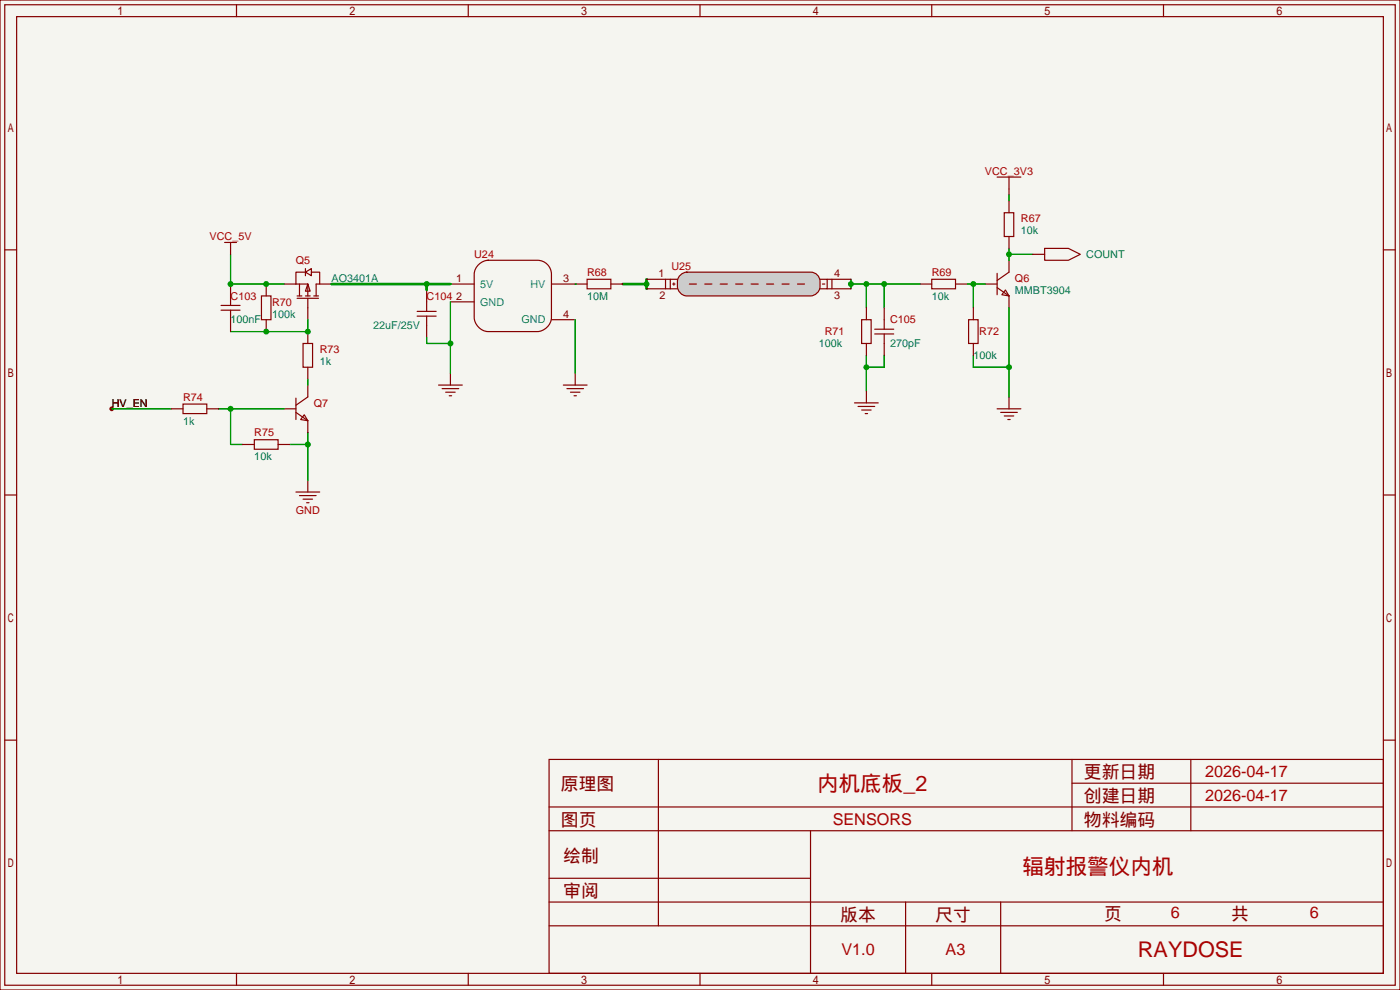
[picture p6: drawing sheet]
<svg xmlns="http://www.w3.org/2000/svg" width="299mm" height="212mm" viewBox="0 0 299 212" stroke-linecap="round" stroke-linejoin="round" font-family="sans-serif">
<path d="M0 0h299.2v211.6h-299.2z" fill="#f5f5f0" stroke="#850000" stroke-width=".25"/>
<circle cx="23.9" cy="87.4" r=".51" fill="#850000"/>
<g fill="none" stroke="#850000" stroke-width=".25">
<path d="M1 1h297.2v209.6h-297.2zM3.6 3.6h292.1v204.4h-292.1zM50.5 1v2.6M100.1 1v2.6M149.6 1v2.6M199.1 1v2.6M248.7 1v2.6M1 53.4h2.6M199.1 59.7h5.1v2h-5.1zM213.1 58.4v4.6M215.6 55.6v2.6l-2.5 1.7M220.7 54.4h2.6"/>
<path d="M223.3 53.1h5l2.6 1.3-2.6 1.2h-5zM295.7 53.4h2.5M122.9 79.8v2.5M184.1 68.3h2.1v5.1h-2.1zM185.2 65.8v2.5M185.2 73.4v2.5M196.6 60.7h2.5M204.2 60.7h2.6M207 68.3h2v5.1h-2zM208 65.8v2.5M208 73.4v2.5M210.6 60.7h2.5"/>
<path d="M213.1 61.5l2.5 1.7M214.9 62l.7 1.2-1.5-.2zM215.6 63.2v2.6M120.4 82.3h5.1M121.2 83.1h3.5M121.9 83.8h2.1M122.7 84.6h.5M182.6 86.1h5.1M183.4 86.9h3.5M184.1 87.6h2.1M184.9 88.4h.5M185.2 83.6v2.5"/>
<path d="M213.1 87.4h5.1M213.9 88.1h3.5M214.6 88.9h2.1M215.4 89.7h.5M215.6 84.8v2.6M1 105.8h2.6M295.7 105.8h2.5M1 158.2h2.6M295.7 158.2h2.5M117.3 162.3h178.4v45.7h-178.4zM117.3 177.5h178.4M117.3 172.5h178.4"/>
<path d="M140.7 162.3v35.6M173.2 177.5v30.5M229.1 162.3v15.2M229.1 167.4h66.6M254.5 162.3v15.2M117.3 197.9h178.4M117.3 192.8h178.4M117.3 187.7h55.9M193.5 192.8v15.2M213.9 192.8v15.2M50.5 208v2.6M100.1 208v2.6"/>
<path d="M149.6 208v2.6M199.1 208v2.6M248.7 208v2.6"/>
</g>
<g fill="none" stroke="#009600" stroke-width=".25">
<path d="M181.9 59.7v2M215.6 41.7v1.2M215.6 53.1v2.5M215.6 54.4h5.1M181.9 60.7h14.7M185.2 60.7v5.1M185.2 75.9v7.7M189 60.7v5.1M189 75.9v2.6h-3.8M206.8 60.7h3.8M208 60.7v5.1M208 75.9v2.6h7.6"/>
<path d="M215.6 65.8v19"/>
</g>
<path d="M138.2 59.7v2M133.1 60.7h5.1" fill="none" stroke="#009600" stroke-width=".51"/>
<path d="M145.4 58.8l.9-.6h.5h26.5a2 2 0 0 1 2 2 2.37 2.37 0 0 1-2 3h-26.5a2.36 2.36 0 0 1-2-3l.1-.6z" fill="#ccc" stroke="#850000" stroke-width=".25"/>
<path d="M147.3 60.7h25.4" fill="none" stroke="#850000" stroke-width=".25" stroke-dasharray="1.5 1.8"/>
<g fill="none" stroke="#850000" stroke-width=".25">
<path d="M213.1 37.8h5.1M215.6 37.8v3.9M48 51.8h2.5M49.3 51.8v2.6M65.3 58.2l1.2-.8v1.5zM65.3 58.2h-2.1v2.5M65.3 57.4v1.5M66.5 58.2h1.8v2.5h-.7v2.5M102.1 56.7a3.2 3.2 0 0 1 2.2-1.1h10.6a3 3 0 0 1 3 3v9.3a3.2 3.2 0 0 1-3 3h-10.6a3.2 3.2 0 0 1-3-3v-9.3l.1-.7zM125.5 59.7h5.1v2h-5.1zM138.2 59.7h5.1M142.2 59.7v2"/>
<path d="M144.8 59.7h-1.5v2h1.5M175.3 59.7h1.5v2h-1.5M176.8 59.7h5.1M177.8 59.7v2M214.6 45.5h2.1v5h-2.1zM215.6 42.9v2.6M215.6 50.5v2.6M47.2 65.3h4.1M47.2 66.3h4.1M49.3 60.7v4.6M49.3 66.3v4.6M55.9 63.2h2v5.1h-2z"/>
<path d="M56.9 60.7v2.5M56.9 68.3v2.6M60.7 60.7h2.5M63.2 60.7h2.6v2.5M63.5 63.8h4.6M63.5 63.2h1M64 60.7v2.5M64.8 73.4h2v5.1h-2zM65.3 63.2h1M65.8 60.7l.5 1.5h-1zM65.8 63.8v4.5M65.8 70.9v2.5"/>
<path d="M65.8 78.5v2.5M67.1 63.2h1M68.3 60.7h2.6M89.2 67.6h4M89.2 66.5h4M91.2 62v4.5M91.2 67.6v4.5M96.3 60.7h5M96.3 64.5h5M96.3 79.8v2.5M117.9 60.7h7.6M117.9 68.3h5"/>
<path d="M130.6 60.7h2.5M138.2 61.7h5.1M143.8 60.7h.5M144 60.5v.5M175.8 60.7h.5M176.8 61.7h5.1M186.9 71.4h4.1M186.9 70.4h4.1M189 65.8v4.6M189 71.4v4.5M36.6 87.4h2.5M39.1 86.4h5.1v2h-5.1z"/>
<path d="M44.2 87.4h2.5M51.8 95h2.6M54.4 94h5v2h-5zM59.4 95h2.6M60.7 87.4h2.5M63.2 88.1l2.6 1.8M63.2 85.1v4.6M65 88.6l.8 1.3-1.5-.2zM65.8 82.3v2.5l-2.6 1.8M65.8 89.9v2.6M93.7 82.3h5.1M94.5 83.1h3.5"/>
<path d="M95.2 83.8h2.1M96 84.6h.5M63.2 105.2h5.1M64 105.9h3.6M64.8 106.7h2M65.5 107.4h.5M65.8 102.6v2.6"/>
</g>
<path d="M49.3 54.4v6.3h11.4M65.8 68.3v2.6h-16.5M91.2 72.1v1.3h5.1M96.3 64.5v15.3M122.9 60.7h.1M122.9 68.3v11.5M23.9 87.4h12.7M46.7 87.4h14M49.3 87.4v7.6h2.5M62 95h3.8M65.8 81v1.3M65.8 92.5v10.1" fill="none" stroke="#009600" stroke-width=".25"/>
<path d="M70.9 60.7h25.4M91.2 60.7v1.3" fill="none" stroke="#009600" stroke-width=".51"/>
<g fill="#009600">
<circle cx="189" cy="60.7" r=".63"/>
<circle cx="185.2" cy="60.7" r=".63"/>
<circle cx="181.9" cy="60.7" r=".63"/>
<circle cx="208" cy="60.7" r=".63"/>
<circle cx="215.6" cy="54.4" r=".63"/>
<circle cx="215.6" cy="78.5" r=".63"/>
<circle cx="185.2" cy="78.5" r=".63"/>
<circle cx="138.2" cy="60.7" r=".63"/>
<circle cx="96.3" cy="73.4" r=".63"/>
<circle cx="49.3" cy="60.7" r=".63"/>
<circle cx="56.9" cy="60.7" r=".63"/>
<circle cx="91.2" cy="60.7" r=".63"/>
<circle cx="65.8" cy="70.9" r=".63"/>
<circle cx="56.9" cy="70.9" r=".63"/>
<circle cx="65.8" cy="95" r=".63"/>
<circle cx="49.3" cy="87.4" r=".63"/>
</g>
<g font-size="4.6" fill="#a90000">
<text x="174.6" y="169">内机底板_2</text>
<text x="218.5" y="186.8">辐射报警仪内机</text>
<text x="243.2" y="204.6">RAYDOSE</text>
</g>
<g font-size="3.8" fill="#840000">
<text x="231.6" y="166.4">更新日期</text>
<text x="119.9" y="168.9">原理图</text>
<text x="231.6" y="171.5">创建日期</text>
<text x="119.9" y="176.5">图页</text>
<text x="231.6" y="176.5">物料编码</text>
<text x="120.4" y="184.2">绘制</text>
<text x="120.4" y="191.8">审阅</text>
<text x="179.6" y="196.9">版本</text>
<text x="199.9" y="196.9">尺寸</text>
<text x="236" y="196.6">页</text>
<text x="263.1" y="196.6">共</text>
</g>
<g font-size="3.5" fill="#a90000">
<text x="257.6" y="166.1">2026-04-17</text>
<text x="257.6" y="171.1">2026-04-17</text>
<text x="178" y="176.2">SENSORS</text>
<text x="250.2" y="196.3">6</text>
<text x="280" y="196.3">6</text>
<text x="179.8" y="204.2">V1.0</text>
<text x="202.1" y="204.2">A3</text>
</g>
<g font-size="2.3" fill="#a90000">
<text x="210.5" y="37.4">VCC_3V3</text>
<text x="218.2" y="47.5">R67</text>
<text x="44.8" y="51.4">VCC_5V</text>
<text x="63.2" y="56.4">Q5</text>
<text x="101.3" y="55.2">U24</text>
<text x="125.5" y="59">R68</text>
<text x="143.5" y="57.7">U25</text>
<text x="199.1" y="59">R69</text>
<text x="49.3" y="64.1">C103</text>
<text x="58.2" y="65.3">R70</text>
<text x="91.2" y="64.1">C104</text>
<text x="216.9" y="60.2">Q6</text>
<text x="176.3" y="71.7">R71</text>
<text x="190.2" y="69.1">C105</text>
<text x="209.3" y="71.7">R72</text>
<text x="68.3" y="75.5">R73</text>
<text x="39.1" y="85.6">R74</text>
<text x="67.1" y="86.9">Q7</text>
<text x="54.4" y="93.3">R75</text>
<text x="63.2" y="109.8">GND</text>
</g>
<g font-size="2.3" fill="#006464">
<text x="218.2" y="50.1">10k</text>
<text x="232.2" y="55.2">COUNT</text>
<text x="70.9" y="60.2">AO3401A</text>
<text x="125.5" y="64.1">10M</text>
<text x="199.1" y="64.1">10k</text>
<text x="216.9" y="62.8">MMBT3904</text>
<text x="49.3" y="69.1">100nF</text>
<text x="58.2" y="67.9">100k</text>
<text x="79.8" y="70.4">22uF/25V</text>
<text x="175" y="74.2">100k</text>
<text x="190.2" y="74.2">270pF</text>
<text x="208" y="76.8">100k</text>
<text x="68.3" y="78">1k</text>
<text x="39.1" y="90.7">1k</text>
<text x="54.4" y="98.3">10k</text>
</g>
<g font-size="2.3" fill="#840000">
<text x="140.7" y="59.2">1</text>
<text x="178.3" y="59.2">4</text>
<text x="97.5" y="60.2">1</text>
<text x="97.5" y="64.1">2</text>
<text x="120.4" y="60.2">3</text>
<text x="141" y="63.8">2</text>
<text x="178.3" y="63.8">3</text>
<text x="120.4" y="67.9">4</text>
</g>
<g font-size="2.3" fill="#008484">
<text x="102.6" y="61.5">5V</text>
<text x="102.6" y="65.3">GND</text>
<text x="113.4" y="61.5">HV</text>
<text x="111.5" y="69.1">GND</text>
</g>
<text font-size="2.3" x="23.9" y="86.9">HV_EN</text>
</svg>
